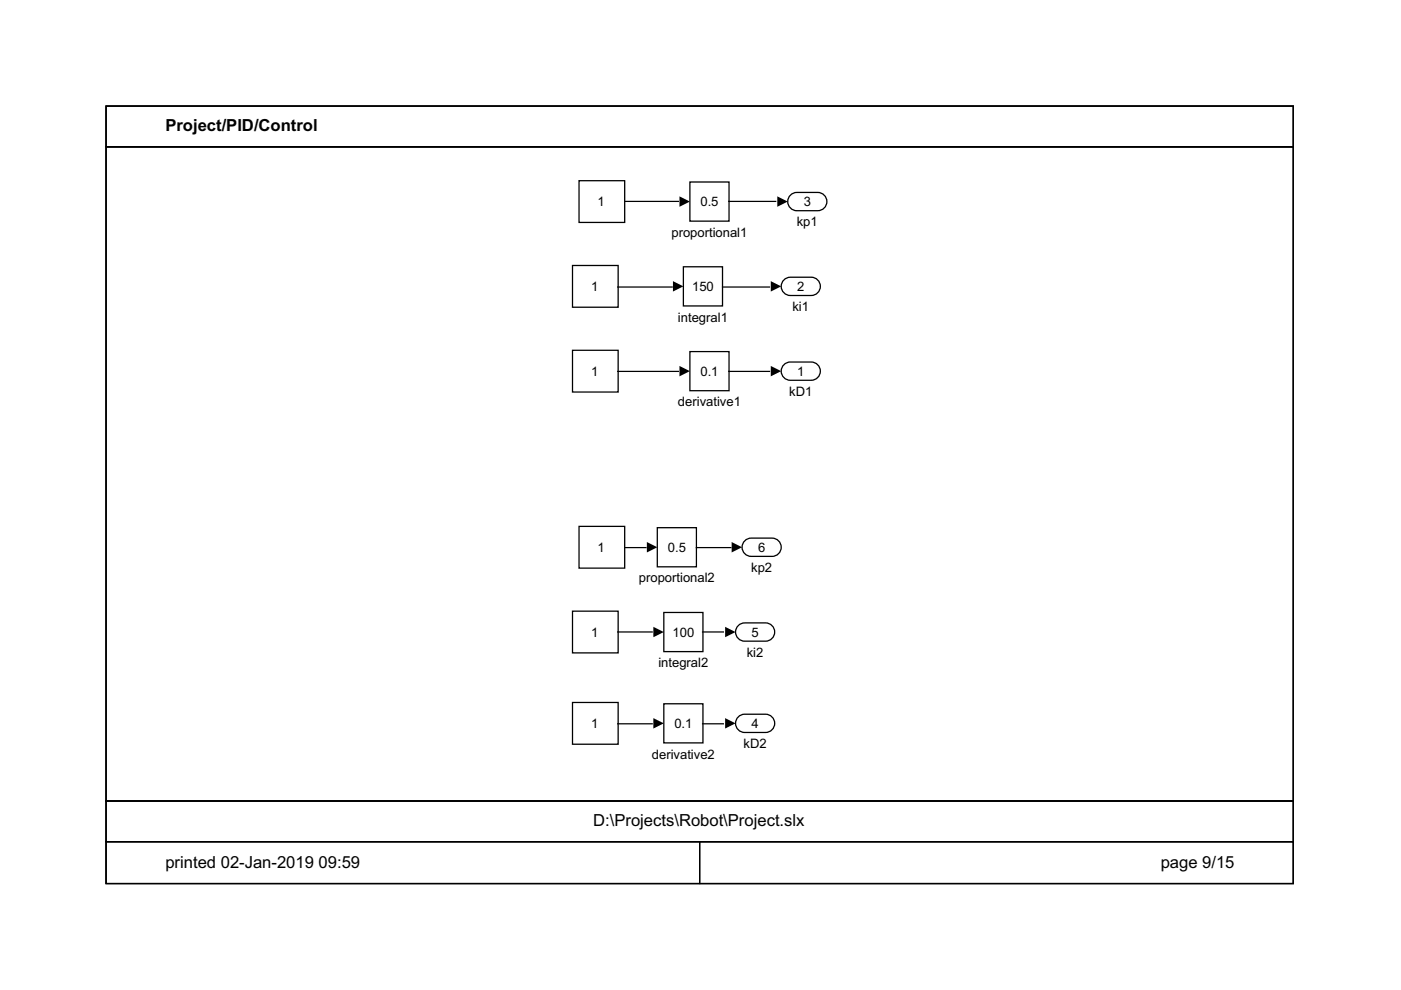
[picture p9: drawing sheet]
<svg xmlns="http://www.w3.org/2000/svg" width="297mm" height="210mm" viewBox="0 0 297 210" stroke-linecap="round" stroke-linejoin="round" font-family="sans-serif">
<path d="M157.9 114.7l.9-.5 .5-.1h4.4a1.94 1.94 0 0 1 1.9 1.9 1.94 1.94 0 0 1-1.9 2h-4.4a1.94 1.94 0 0 1-1.8-1.2 1.94 1.94 0 0 1 .4-2.1z" fill="none" stroke="#000" stroke-width=".27"/>
<path d="M156.5 132.6l.9-.5h.5h4.4a1.94 1.94 0 0 1 1.9 1.9 1.94 1.94 0 0 1-1.9 1.9h-4.4a1.94 1.94 0 0 1-1.8-1.2 1.94 1.94 0 0 1 .4-2.1z" fill="#fff"/>
<path d="M156.5 132.6l.9-.5h.5h4.4a1.94 1.94 0 0 1 1.9 1.9 1.94 1.94 0 0 1-1.9 1.9h-4.4a1.94 1.94 0 0 1-1.8-1.2 1.94 1.94 0 0 1 .4-2.1z" fill="none" stroke="#000" stroke-width=".27"/>
<path d="M156.5 152l.9-.5 .5-.1h4.4a1.94 1.94 0 0 1 1.9 2 1.94 1.94 0 0 1-1.9 1.9h-4.4a1.94 1.94 0 0 1-1.8-1.2 1.94 1.94 0 0 1 .4-2.1z" fill="#fff"/>
<path d="M156.5 152l.9-.5 .5-.1h4.4a1.94 1.94 0 0 1 1.9 2 1.94 1.94 0 0 1-1.9 1.9h-4.4a1.94 1.94 0 0 1-1.8-1.2 1.94 1.94 0 0 1 .4-2.1z" fill="none" stroke="#000" stroke-width=".27"/>
<path d="M167.6 41.4l.8-.5 .6-.1h4.4a1.94 1.94 0 0 1 1.9 1.9 1.94 1.94 0 0 1-1.9 2h-4.4a1.94 1.94 0 0 1-1.8-1.2 1.94 1.94 0 0 1 .4-2.1z" fill="#fff"/>
<path d="M167.6 41.4l.8-.5 .6-.1h4.4a1.94 1.94 0 0 1 1.9 1.9 1.94 1.94 0 0 1-1.9 2h-4.4a1.94 1.94 0 0 1-1.8-1.2 1.94 1.94 0 0 1 .4-2.1z" fill="none" stroke="#000" stroke-width=".27"/>
<path d="M166.2 59.3l.9-.5h.5h4.4a1.94 1.94 0 0 1 1.9 1.9 1.94 1.94 0 0 1-1.9 2h-4.4a1.94 1.94 0 0 1-1.8-1.2 1.94 1.94 0 0 1 .4-2.2z" fill="#fff"/>
<path d="M166.2 59.3l.9-.5h.5h4.4a1.94 1.94 0 0 1 1.9 1.9 1.94 1.94 0 0 1-1.9 2h-4.4a1.94 1.94 0 0 1-1.8-1.2 1.94 1.94 0 0 1 .4-2.2z" fill="none" stroke="#000" stroke-width=".27"/>
<path d="M166.2 77.3l.9-.5h.5h4.4a1.94 1.94 0 0 1 1.9 1.9 1.94 1.94 0 0 1-1.9 1.9h-4.4a1.94 1.94 0 0 1-1.8-1.2 1.94 1.94 0 0 1 .4-2.1z" fill="#fff"/>
<path d="M166.2 77.3l.9-.5h.5h4.4a1.94 1.94 0 0 1 1.9 1.9 1.94 1.94 0 0 1-1.9 1.9h-4.4a1.94 1.94 0 0 1-1.8-1.2 1.94 1.94 0 0 1 .4-2.1z" fill="none" stroke="#000" stroke-width=".27"/>
<path d="M139.4 111.9h8.3v8.3h-8.3z" fill="#fff"/>
<path d="M139.4 111.9h8.3v8.3h-8.3z" fill="none" stroke="#000" stroke-width=".27"/>
<path d="M146.3 38.6h8.3v8.3h-8.3z" fill="#fff"/>
<path d="M146.3 38.6h8.3v8.3h-8.3z" fill="none" stroke="#000" stroke-width=".27"/>
<path d="M140.7 129.9h8.3v8.3h-8.3z" fill="#fff"/>
<path d="M140.7 129.9h8.3v8.3h-8.3z" fill="none" stroke="#000" stroke-width=".27"/>
<path d="M144.9 56.6h8.3v8.3h-8.3z" fill="#fff"/>
<path d="M144.9 56.6h8.3v8.3h-8.3z" fill="none" stroke="#000" stroke-width=".27"/>
<path d="M140.7 149.2h8.3v8.3h-8.3z" fill="#fff"/>
<path d="M140.7 149.2h8.3v8.3h-8.3z" fill="none" stroke="#000" stroke-width=".27"/>
<path d="M146.3 74.5h8.3v8.3h-8.3z" fill="#fff"/>
<path d="M146.3 74.5h8.3v8.3h-8.3z" fill="none" stroke="#000" stroke-width=".27"/>
<path d="M122.8 111.6h9.6v8.9h-9.6z" fill="#fff"/>
<path d="M122.8 111.6h9.6v8.9h-9.6z" fill="none" stroke="#000" stroke-width=".27"/>
<path d="M121.4 148.9h9.7v8.9h-9.7z" fill="#fff"/>
<path d="M121.4 148.9h9.7v8.9h-9.7z" fill="none" stroke="#000" stroke-width=".27"/>
<path d="M122.8 38.3h9.6v8.9h-9.6z" fill="#fff"/>
<path d="M122.8 38.3h9.6v8.9h-9.6z" fill="none" stroke="#000" stroke-width=".27"/>
<path d="M121.4 129.6h9.7v8.8h-9.7z" fill="#fff"/>
<path d="M121.4 129.6h9.7v8.8h-9.7z" fill="none" stroke="#000" stroke-width=".27"/>
<path d="M121.4 74.3h9.7v8.8h-9.7z" fill="#fff"/>
<path d="M121.4 74.3h9.7v8.8h-9.7z" fill="none" stroke="#000" stroke-width=".27"/>
<path d="M121.4 56.3h9.7v8.8h-9.7z" fill="#fff"/>
<path d="M121.4 56.3h9.7v8.8h-9.7z" fill="none" stroke="#000" stroke-width=".27"/>
<path d="M144.1 41.6l2.2 1.1-2.2 1.1zM164.8 41.6l2.2 1.1-2.2 1.1zM142.7 59.6l2.2 1.1-2.2 1.1zM144.1 77.6l2.2 1.1-2.2 1.1zM163.4 59.6l2.2 1.1-2.2 1.1zM163.4 77.6l2.2 1.1-2.2 1.1zM137.1 114.9l2.3 1.1-2.3 1.1zM155.1 114.9l2.2 1.1-2.2 1.1zM138.5 132.9l2.2 1.1-2.2 1.1zM153.7 132.9l2.3 1.1-2.3 1.1zM138.5 152.3l2.2 1.1-2.2 1.1zM153.7 152.3l2.3 1.1-2.3 1.1z" fill="#000"/>
<g fill="none" stroke="#000" stroke-width=".26">
<path d="M22.5 31.1h251.7v138.7h-251.7zM22.5 22.5h251.7v8.6h-251.7zM22.5 22.5h251.7v164.8h-251.7zM132.4 42.7h11.6M154.4 42.7h10.2M130.8 78.7h13.2M130.8 60.9h11.8M153.1 60.9h10.2M154.4 78.7h8.9M132.4 116.1h4.7M147.5 116.1h7.6M130.8 134h7.6"/>
<path d="M148.8 134h4.7M130.8 153.5h7.6M148.8 153.5h4.7M22.5 169.8h251.7v8.7h-251.7zM22.5 178.5h125.8v8.8h-125.8zM22.5 178.5h251.7v8.8h-251.7zM148.3 178.5h125.9v8.8h-125.9z"/>
</g>
<g font-size="3.5">
<text x="35.1" y="27.9">Project/PID/Control</text>
<text x="125.8" y="175.2">D:\Projects\Robot\Project.slx</text>
<text x="35.1" y="184">printed 02-Jan-2019</text>
<text x="67.6" y="184">09:59</text>
<text x="246.1" y="184">page 9/15</text>
</g>
<g font-size="2.8">
<text x="126.7" y="43.7">1</text>
<text x="148.5" y="43.7">0.5</text>
<text x="168.9" y="48">kp1</text>
<text x="170.4" y="43.7">3</text>
<text x="142.4" y="50.2">proportional1</text>
<text x="125.3" y="61.7">1</text>
<text x="146.7" y="61.7">150</text>
<text x="168" y="66">ki1</text>
<text x="169" y="61.7">2</text>
<text x="143.7" y="68.2">integral1</text>
<text x="125.3" y="79.7">1</text>
<text x="148.5" y="79.7">0.1</text>
<text x="167.3" y="83.9">kD1</text>
<text x="169" y="79.7">1</text>
<text x="143.7" y="86.2">derivative1</text>
<text x="126.7" y="117">1</text>
<text x="141.6" y="117">0.5</text>
<text x="160.7" y="117">6</text>
<text x="135.5" y="123.5">proportional2</text>
<text x="159.3" y="121.3">kp2</text>
<text x="125.3" y="135">1</text>
<text x="142.6" y="135">100</text>
<text x="159.3" y="135">5</text>
<text x="139.6" y="141.5">integral2</text>
<text x="158.3" y="139.3">ki2</text>
<text x="125.3" y="154.3">1</text>
<text x="143" y="154.3">0.1</text>
<text x="159.3" y="154.3">4</text>
<text x="138.2" y="160.8">derivative2</text>
<text x="157.6" y="158.6">kD2</text>
</g>
</svg>
